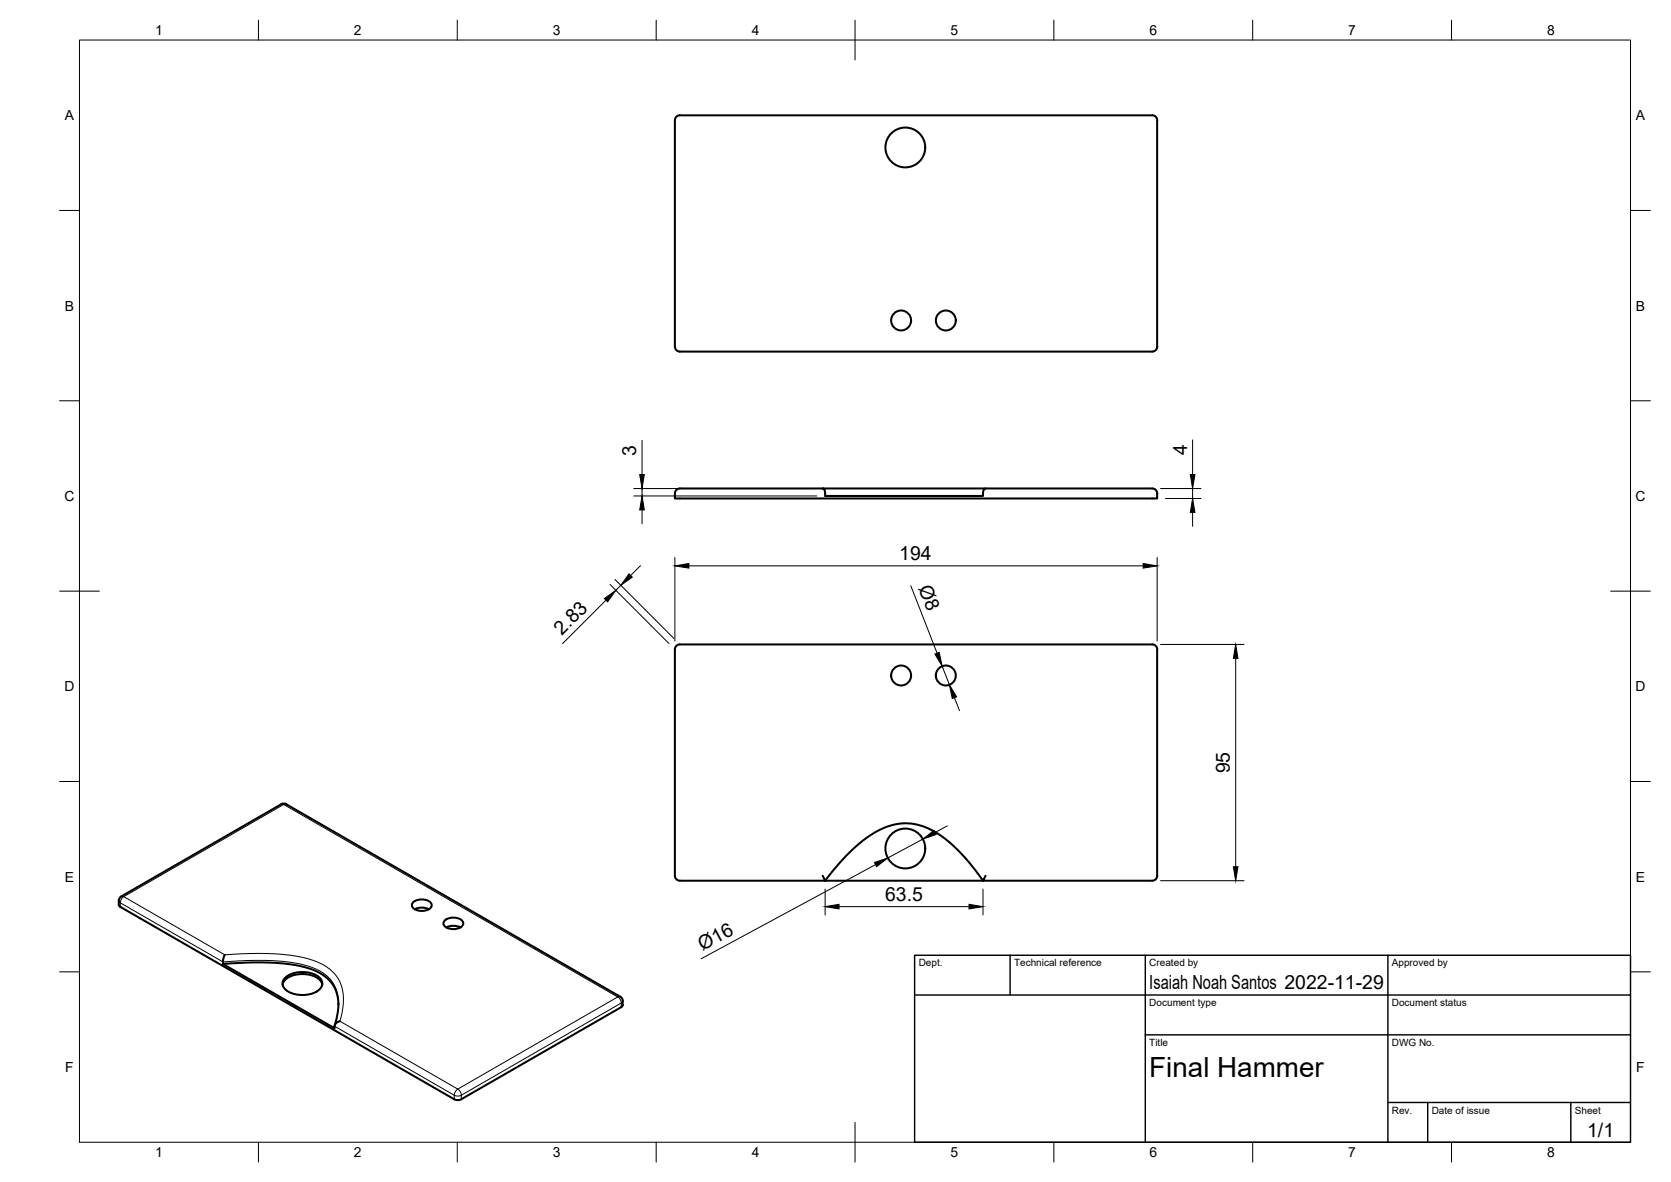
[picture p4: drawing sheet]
<svg xmlns="http://www.w3.org/2000/svg" width="420mm" height="297mm" viewBox="0 0 420 297" stroke-linecap="round" stroke-linejoin="round" font-family="sans-serif">
<!-- layer: Visible -->
<g fill="none" stroke="#000" stroke-width=".51">
<path d="M170.9 29h118.8a1.23 1.23 0 0 1 1.3 1.2v56.9a1.26 1.26 0 0 1-1.3 1.3h-118.8M171 29a1.26 1.26 0 0 0-1.3 1.2v56.9a1.26 1.26 0 0 0 1.3 1.3M170.9 122.8h36M171 122.8a1.26 1.26 0 0 0-1.3 1.2v1.3h121.3v-1.3a1.26 1.26 0 0 0-1.3-1.2h-41.9l-.5 .4-.1 1.4h-39.7l-.1-1.3-.5-.5h40.9M170.9 162l118.8-.1a1.26 1.26 0 0 1 1.3 1.3v56.9a1.22 1.22 0 0 1-1.3 1.2h-42.5l.6-1.2M171 161.9a1.26 1.26 0 0 0-1.3 1.3v56.9a1.26 1.26 0 0 0 1.3 1.2M56.5 240l-.4 1v1.3l7.4-.4 6.4 .1 5.4 .7 4 1.3 2.5 1.5 1.9 2 1 2.1 .4 2.8M103.9 226.8a3.4 3.4 0 0 1 4.6 .3 1.57 1.57 0 0 1-1.8 1.8 3 3 0 0 1-3.1-1.1v-.7zM104.3 228.5a3.9 3.9 0 0 1 3.5 0M111.8 231.3a3.4 3.4 0 0 1 4.6 .4 1.57 1.57 0 0 1-1.8 1.7 3 3 0 0 1-3-1v-.7zM112.2 233.1a3.9 3.9 0 0 1 3.6 0M206.9 220.1l.6 1.2a42.5 42.5 0 0 1 13.4-12.6 14.1 14.1 0 0 1 15.8 1.4l3.7 3.1a54.3 54.3 0 0 1 6.8 8.1h-76.3"/>
<path d="M56.1 242.3l28 16.1 .2-1.1 1.2-.7M71.1 247.4a4.7 4.7 0 0 1 4.9-2.6 4.7 4.7 0 0 1 5 2.6M71.9 245.6a7.1 7.1 0 0 1 8.8 .5 2.1 2.1 0 0 1-1.1 3.1 7.5 7.5 0 0 1-7.7-.5 1.94 1.94 0 0 1 0-3.1zM85.1 252.2a19.8 19.8 0 0 1-.9 5.4M156 250.4l.2 .3a2.12 2.12 0 0 1 .3 2l-40.5 23.6-.7 .2-.7-.1-84.6-48.7a1.97 1.97 0 0 1 0-2l.5-.4 40.2-23.2 1-.1 84.2 48.5"/>
<circle cx="227.6" cy="37.1" r="5"/>
<circle cx="226.6" cy="80.5" r="2.51"/>
<circle cx="237.8" cy="80.5" r="2.51"/>
<circle cx="226.6" cy="169.8" r="2.51"/>
<circle cx="237.8" cy="169.8" r="2.51"/>
<circle cx="227.6" cy="213.2" r="5"/>
</g>
<!-- layer: Visible Narrow -->
<g fill="none" stroke="#000" stroke-width=".25">
<path d="M70.7 202.1h1.3M29.9 226.4l.3 .5M30.2 226.9l25.9 14.8 7.8-.4 6.8 .3 5.3 .8 3.9 1.3 2.4 1.6 1.7 2.1 .8 2 .3 2.8M30.2 226.9v1M30.5 225.3h.6l-.5 .5-.4 1.1M31.1 225.3l40.2-23.1 84 48.3-40.2 23.2-29.6-17.1a13.4 13.4 0 0 0-.3-10.4 12.6 12.6 0 0 0-8.7-5.5l-3.5-.6-4.8-.4-5.2-.1-6.5 .4zM84.1 257.9l30.1 17.3M156 250.4l-.7 .1 .6 .5 .3 1.1M156.2 252.1v1M156.2 252.1l-40.2 23.1M156.6 251.5l-.4 .6M114.2 275.2v1.1"/>
<path d="M114.2 275.2l.7 .2 1.1-.2M115.1 273.7l-.5 .5-.4 1M115.1 273.7l.5 .5 .4 1M116 275.2v1.1"/>
</g>
<!-- layer: BORDER -->
<g fill="none" stroke="#000" stroke-width=".25">
<path d="M20 10.1h390v276.9h-390zM65 5.1v5M115 5.1v5M165 5.1v5M215 5.1v10M265 5.1v5M315 5.1v5M365 5.1v5M15 52.9h5M410 52.9h5M15 100.7h5M410 100.7h5"/>
<path d="M15 148.6h10M405 148.6h10M15 196.4h5M410 196.4h5M15 244.2h5M410 244.2h5M65 287v5M115 287v5M165 287v5M215 282.1v9.9M265 287v5M315 287v5"/>
<path d="M365 287v5"/>
</g>
<!-- layer: TITLEBLOCK -->
<path d="M230 240.1h180v46.9h-180zM230 250h180M254 240.1v9.9M288 240.1v46.9M349 240.1v46.9M288 260.1h122M349 277.1h61M359 277.1v9.9M395 277.1v9.9" fill="none" stroke="#000" stroke-width=".36"/>
<!-- layer: FD_Dimensions -->
<g fill="none" stroke="#000" stroke-width=".25">
<path d="M161.4 110.7v8.6M299.9 110.5v8.8M159.3 122.8h45.4M159.3 124.6h46.1M161.4 122.8v1.8M161.4 128.2v3.4M291.8 122.8h10.2M293.1 125.3h8.9M299.9 122.8v2.5M299.9 128.8v3.5M152.4 150.8l-10.9 10.9M153.4 146.9l14.8 14.8"/>
<path d="M154.6 145.6l14.9 14.9M156.1 147.1l-1.2 1.2M161.1 142.1l-2.5 2.5M169.7 140.1v21M173.2 142.2h114.2M229 147.2l6.6 17M291 140.1v21M236.9 167.4l1.8 4.7M240 175.3l1.3 3.3M291.8 162h21M310.7 165.4v52.4M220.2 217.3l-43.9 23.6"/>
<path d="M232 210.9l-8.8 4.7M238.2 207.5l-3.1 1.7M207.5 223.4v6.5M211 227.8h32.6M247.2 223.4v6.5M291.8 221.3h21"/>
</g>
<g fill="#000" stroke="#000" stroke-width=".25">
<path d="M160.8 119.3h1.2l-.6 3.5zM299.3 119.3h1.2l-.6 3.5zM161.4 124.6l.6 3.6h-1.2zM299.9 125.3l.6 3.5h-1.2zM152 150.4l2.9-2.1-2.1 2.9zM158.2 144.2l.8 .8-2.9 2.1zM169.7 142.2l3.5-.6v1.2zM287.4 141.6l3.6 .6-3.6 .6zM235.1 164.4l1.1-.5 .7 3.5zM238.7 172.1l1.8 3-1.1 .4zM310.7 162l.6 3.4h-1.2zM219.9 216.8l3.3-1.2-2.8 2.2z"/>
<path d="M232 210.9l2.8-2.2 .6 1zM310.1 217.8h1.2l-.6 3.5zM207.5 227.8l3.5-.5v1.1zM243.6 227.3l3.6 .5-3.6 .6z"/>
</g>
<text font-size="7" x="289" y="270.6">Final Hammer</text>
<g font-size="4.9">
<text x="160" y="114.6" transform="rotate(-90 160 114.6)">3</text>
<text x="298.5" y="114.4" transform="rotate(-90 298.5 114.4)">4</text>
<text x="226.1" y="140.7">194</text>
<text x="230.9" y="147.8" transform="rotate(69 230.9 147.8)">Ø8</text>
<text x="141.3" y="159.8" transform="rotate(-45 141.3 159.8)">2.83</text>
<text x="309.2" y="194.4" transform="rotate(-90 309.2 194.4)">95</text>
<text x="222.6" y="226.4">63.5</text>
<text x="176.7" y="239" transform="rotate(-28 176.7 239)">Ø16</text>
<text x="289" y="248.5">Isaiah Noah Santos 2022-11-29</text>
<text x="399.1" y="285.7">1/1</text>
</g>
<g font-size="3.5">
<text x="39" y="8.8">1</text>
<text x="89" y="8.8">2</text>
<text x="139" y="8.8">3</text>
<text x="189" y="8.8">4</text>
<text x="239" y="8.8">5</text>
<text x="289" y="8.8">6</text>
<text x="339" y="8.8">7</text>
<text x="389" y="8.8">8</text>
<text x="16.3" y="30.2">A</text>
<text x="411.3" y="30.2">A</text>
<text x="16.3" y="78">B</text>
<text x="411.3" y="78">B</text>
<text x="16.2" y="125.9">C</text>
<text x="411.2" y="125.9">C</text>
<text x="16.2" y="173.7">D</text>
<text x="411.2" y="173.7">D</text>
<text x="16.3" y="221.6">E</text>
<text x="411.3" y="221.6">E</text>
<text x="16.4" y="269.4">F</text>
<text x="411.4" y="269.4">F</text>
<text x="39" y="290.8">1</text>
<text x="89" y="290.8">2</text>
<text x="139" y="290.8">3</text>
<text x="189" y="290.8">4</text>
<text x="239" y="290.8">5</text>
<text x="289" y="290.8">6</text>
<text x="339" y="290.8">7</text>
<text x="389" y="290.8">8</text>
</g>
<g font-size="2.5">
<text x="231" y="242.9">Dept.</text>
<text x="255" y="242.9">Technical reference</text>
<text x="289" y="242.9">Created by</text>
<text x="350" y="242.9">Approved by</text>
<text x="289" y="252.8">Document type</text>
<text x="350" y="252.8">Document status</text>
<text x="289" y="262.9">Title</text>
<text x="350" y="262.9">DWG No.</text>
<text x="350" y="279.9">Rev.</text>
<text x="360" y="279.9">Date of issue</text>
<text x="396" y="279.9">Sheet</text>
</g>
</svg>
